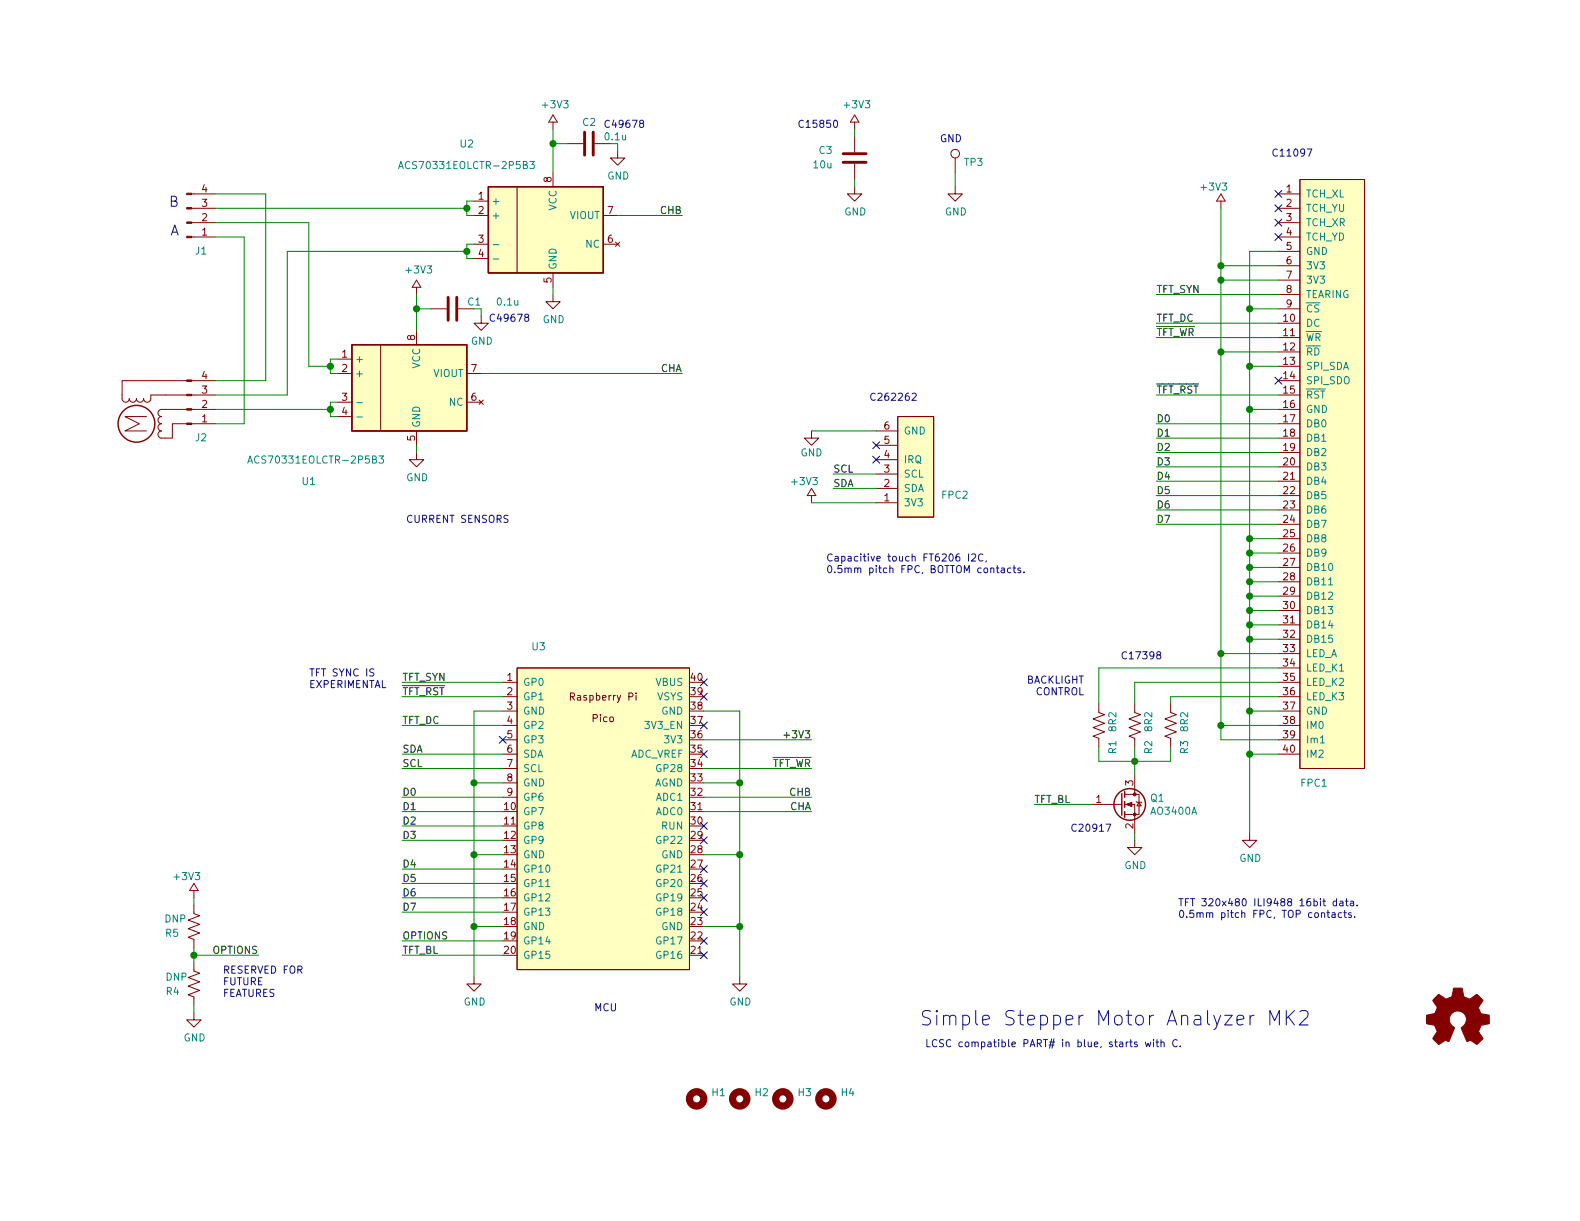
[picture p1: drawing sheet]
EESchema Schematic File Version 4
EELAYER 30 0
EELAYER END
$Descr USLetter 11000 8500
encoding utf-8
Sheet 1 1
Title ""
Date ""
Rev ""
Comp ""
Comment1 ""
Comment2 ""
Comment3 ""
Comment4 ""
$EndDescr
$Comp
L stepper_motor_analyzer:Pico U3
U 1 1
P 4200 5700
F 0 "U3" H 3750 6900 50  0000 C CNN
F 1 "Pico" H 4200 6824 50  0001 C CNN
F 2 "stepper_motor_analyzer:Pico_smd_dedicated" V 4200 5700 50  0001 C CNN
F 3 "" H 4200 5700 50  0001 C CNN
	1    4200 5700
	1    0    0    -1  
$EndComp
$Comp
L power:GND #PWR0101
U 1 1
P 5150 6800
F 0 "#PWR0101" H 5150 6550 50  0001 C CNN
F 1 "GND" H 5155 6627 50  0000 C CNN
F 2 "" H 5150 6800 50  0001 C CNN
F 3 "" H 5150 6800 50  0001 C CNN
	1    5150 6800
	1    0    0    -1  
$EndComp
$Comp
L stepper_motor_analyzer:Connector_Conn_01x04_Male J1
U 1 1
P 1300 1550
F 0 "J1" H 1400 1750 50  0000 C CNN
F 1 "Connector_Conn_01x04_Male" H 1408 1740 50  0001 C CNN
F 2 "stepper_motor_analyzer:connector_4pins_horizontal" H 1300 1550 50  0001 C CNN
F 3 "" H 1300 1550 50  0001 C CNN
	1    1300 1550
	1    0    0    1   
$EndComp
$Comp
L stepper_motor_analyzer:Connector_Conn_01x40_Female FPC1
U 1 1
P 9100 3250
F 0 "FPC1" H 9050 1050 50  0000 L CNN
F 1 "Connector_Conn_01x40_Female" H 8300 700 50  0001 L CNN
F 2 "stepper_motor_analyzer:JUSHUO-AFC07-S40ECC-00_40P_05mm_flipped" H 9100 3250 50  0001 C CNN
F 3 "" H 9100 3250 50  0001 C CNN
F 4 "C11097" H 9100 3250 50  0001 C CNN "LCSC"
	1    9100 3250
	1    0    0    -1  
$EndComp
Wire Wire Line
	4900 4950 5150 4950
Wire Wire Line
	5150 4950 5150 5450
Wire Wire Line
	4900 5950 5150 5950
Connection ~ 5150 5950
Wire Wire Line
	4900 6450 5150 6450
Connection ~ 5150 6450
Wire Wire Line
	5150 6450 5150 6800
Wire Wire Line
	4900 5450 5150 5450
Connection ~ 5150 5450
Wire Wire Line
	5150 5450 5150 5950
$Comp
L power:GND #PWR0103
U 1 1
P 3300 6800
F 0 "#PWR0103" H 3300 6550 50  0001 C CNN
F 1 "GND" H 3305 6627 50  0000 C CNN
F 2 "" H 3300 6800 50  0001 C CNN
F 3 "" H 3300 6800 50  0001 C CNN
	1    3300 6800
	1    0    0    -1  
$EndComp
Wire Wire Line
	3500 4950 3300 4950
Wire Wire Line
	3300 4950 3300 5450
Wire Wire Line
	3500 5450 3300 5450
Connection ~ 3300 5450
Wire Wire Line
	3300 5450 3300 5950
Wire Wire Line
	3500 5950 3300 5950
Connection ~ 3300 5950
Wire Wire Line
	3300 5950 3300 6450
Wire Wire Line
	3500 6450 3300 6450
Connection ~ 3300 6450
Wire Wire Line
	3300 6450 3300 6800
Wire Wire Line
	4900 5550 5650 5550
Wire Wire Line
	4900 5650 5650 5650
Text Label 5650 5550 2    50   ~ 0
CHB
Text Label 5650 5650 2    50   ~ 0
CHA
Wire Wire Line
	3500 4750 2800 4750
Wire Wire Line
	3500 5050 2800 5050
Wire Wire Line
	3500 5250 2800 5250
Wire Wire Line
	3500 5350 2800 5350
Wire Wire Line
	3500 5550 2800 5550
Wire Wire Line
	3500 5650 2800 5650
Wire Wire Line
	3500 5750 2800 5750
Wire Wire Line
	3500 5850 2800 5850
Wire Wire Line
	3500 6050 2800 6050
Wire Wire Line
	3500 6150 2800 6150
Wire Wire Line
	3500 6250 2800 6250
Wire Wire Line
	3500 6350 2800 6350
Wire Wire Line
	3500 6650 2800 6650
NoConn ~ 4900 4750
NoConn ~ 4900 4850
Text Label 2800 5050 0    50   ~ 0
TFT_DC
Text Label 5650 5350 2    50   ~ 0
~TFT_WR
Text Label 2800 5250 0    50   ~ 0
SDA
Text Label 2800 5350 0    50   ~ 0
SCL
Text Label 2800 5550 0    50   ~ 0
D0
Text Label 2800 5650 0    50   ~ 0
D1
Text Label 2800 5750 0    50   ~ 0
D2
Text Label 2800 5850 0    50   ~ 0
D3
Text Label 2800 6050 0    50   ~ 0
D4
Text Label 2800 6150 0    50   ~ 0
D5
Text Label 2800 6250 0    50   ~ 0
D6
Text Label 2800 6650 0    50   ~ 0
TFT_BL
$Comp
L power:GND #PWR0104
U 1 1
P 4300 1050
F 0 "#PWR0104" H 4300 800 50  0001 C CNN
F 1 "GND" H 4305 877 50  0000 C CNN
F 2 "" H 4300 1050 50  0001 C CNN
F 3 "" H 4300 1050 50  0001 C CNN
	1    4300 1050
	1    0    0    -1  
$EndComp
Wire Wire Line
	1500 1450 3250 1450
$Comp
L power:GND #PWR0105
U 1 1
P 3850 2050
F 0 "#PWR0105" H 3850 1800 50  0001 C CNN
F 1 "GND" H 3855 1877 50  0000 C CNN
F 2 "" H 3850 2050 50  0001 C CNN
F 3 "" H 3850 2050 50  0001 C CNN
	1    3850 2050
	1    0    0    -1  
$EndComp
Wire Wire Line
	3850 2000 3850 2050
Text Label 4750 1500 2    50   ~ 0
CHB
Wire Wire Line
	3850 900  3850 1000
Wire Wire Line
	3950 1000 3850 1000
Connection ~ 3850 1000
Wire Wire Line
	3850 1000 3850 1200
Text Label 5650 5150 2    50   ~ 0
+3V3
Wire Wire Line
	4900 5150 5650 5150
Wire Wire Line
	4250 1000 4300 1000
Wire Wire Line
	4300 1000 4300 1050
$Comp
L power:GND #PWR0107
U 1 1
P 5950 1300
F 0 "#PWR0107" H 5950 1050 50  0001 C CNN
F 1 "GND" H 5955 1127 50  0000 C CNN
F 2 "" H 5950 1300 50  0001 C CNN
F 3 "" H 5950 1300 50  0001 C CNN
	1    5950 1300
	1    0    0    -1  
$EndComp
Wire Wire Line
	5950 900  5950 950 
Wire Wire Line
	5950 1250 5950 1300
$Comp
L stepper_motor_analyzer:Connector_Conn_01x04_Male J2
U 1 1
P 1300 2850
F 0 "J2" H 1400 3050 50  0000 C CNN
F 1 "Connector_Conn_01x04_Male" H 1400 3250 50  0001 C CNN
F 2 "stepper_motor_analyzer:connector_4pins_horizontal" H 1300 2850 50  0001 C CNN
F 3 "" H 1300 2850 50  0001 C CNN
	1    1300 2850
	1    0    0    1   
$EndComp
Wire Wire Line
	1500 2850 2300 2850
Wire Wire Line
	2150 1550 2150 2550
Wire Wire Line
	2150 2550 2300 2550
Wire Wire Line
	1500 2750 2000 2750
Wire Wire Line
	2000 2750 2000 1750
Wire Wire Line
	2000 1750 3250 1750
Wire Wire Line
	1500 1650 1700 1650
Wire Wire Line
	1700 1650 1700 2950
Wire Wire Line
	1700 2950 1500 2950
Wire Wire Line
	1500 1350 1850 1350
Wire Wire Line
	1850 1350 1850 2650
Wire Wire Line
	1850 2650 1500 2650
$Comp
L power:GND #PWR0108
U 1 1
P 2900 3150
F 0 "#PWR0108" H 2900 2900 50  0001 C CNN
F 1 "GND" H 2905 2977 50  0000 C CNN
F 2 "" H 2900 3150 50  0001 C CNN
F 3 "" H 2900 3150 50  0001 C CNN
	1    2900 3150
	1    0    0    -1  
$EndComp
Wire Wire Line
	2900 3150 2900 3100
Wire Wire Line
	2900 2300 2900 2150
$Comp
L power:GND #PWR0110
U 1 1
P 3350 2200
F 0 "#PWR0110" H 3350 1950 50  0001 C CNN
F 1 "GND" H 3355 2027 50  0000 C CNN
F 2 "" H 3350 2200 50  0001 C CNN
F 3 "" H 3350 2200 50  0001 C CNN
	1    3350 2200
	1    0    0    -1  
$EndComp
Wire Wire Line
	3000 2150 2900 2150
Connection ~ 2900 2150
Wire Wire Line
	2900 2150 2900 2050
Wire Wire Line
	3300 2150 3350 2150
Wire Wire Line
	3350 2150 3350 2200
Text Notes 1250 1450 2    70   ~ 0
B
Text Notes 1250 1650 2    70   ~ 0
A
Wire Wire Line
	1500 1550 2150 1550
Text Label 4750 2600 2    50   ~ 0
CHA
NoConn ~ 4900 5250
Text Notes 3550 3650 2    50   ~ 0
CURRENT SENSORS
$Comp
L stepper_motor_analyzer:+3V3 #PWR0102
U 1 1
P 3850 900
F 0 "#PWR0102" H 3850 750 50  0001 C CNN
F 1 "+3V3" H 3865 1073 50  0000 C CNN
F 2 "" H 3850 900 50  0001 C CNN
F 3 "" H 3850 900 50  0001 C CNN
	1    3850 900 
	1    0    0    -1  
$EndComp
$Comp
L stepper_motor_analyzer:+3V3 #PWR0106
U 1 1
P 2900 2050
F 0 "#PWR0106" H 2900 1900 50  0001 C CNN
F 1 "+3V3" H 2915 2223 50  0000 C CNN
F 2 "" H 2900 2050 50  0001 C CNN
F 3 "" H 2900 2050 50  0001 C CNN
	1    2900 2050
	1    0    0    -1  
$EndComp
$Comp
L stepper_motor_analyzer:+3V3 #PWR0109
U 1 1
P 5950 900
F 0 "#PWR0109" H 5950 750 50  0001 C CNN
F 1 "+3V3" H 5965 1073 50  0000 C CNN
F 2 "" H 5950 900 50  0001 C CNN
F 3 "" H 5950 900 50  0001 C CNN
	1    5950 900 
	1    0    0    -1  
$EndComp
Wire Wire Line
	8900 2250 8050 2250
Wire Wire Line
	8900 2750 8050 2750
NoConn ~ 8900 1350
NoConn ~ 8900 1450
NoConn ~ 8900 1550
NoConn ~ 8900 1650
$Comp
L stepper_motor_analyzer:+3V3 #PWR0116
U 1 1
P 8500 1450
F 0 "#PWR0116" H 8500 1300 50  0001 C CNN
F 1 "+3V3" H 8450 1600 50  0000 C CNN
F 2 "" H 8500 1450 50  0001 C CNN
F 3 "" H 8500 1450 50  0001 C CNN
	1    8500 1450
	1    0    0    -1  
$EndComp
Wire Wire Line
	8900 2150 8700 2150
Wire Wire Line
	8700 2150 8700 1750
Wire Wire Line
	8700 1750 8900 1750
Text Label 8050 2250 0    50   ~ 0
TFT_DC
Wire Wire Line
	8900 2350 8050 2350
Text Label 8050 2350 0    50   ~ 0
~TFT_WR
Wire Wire Line
	8500 2450 8900 2450
Wire Wire Line
	8500 1450 8500 1850
NoConn ~ 8900 2650
Text Label 8050 2750 0    50   ~ 0
~TFT_RST
Wire Wire Line
	8900 2850 8700 2850
$Comp
L power:GND #PWR0117
U 1 1
P 8700 5800
F 0 "#PWR0117" H 8700 5550 50  0001 C CNN
F 1 "GND" H 8705 5627 50  0000 C CNN
F 2 "" H 8700 5800 50  0001 C CNN
F 3 "" H 8700 5800 50  0001 C CNN
	1    8700 5800
	1    0    0    -1  
$EndComp
Connection ~ 8700 2150
Connection ~ 8700 2850
Connection ~ 8500 2450
Wire Wire Line
	8900 4950 8700 4950
Connection ~ 8700 4950
Wire Wire Line
	8900 5150 8500 5150
Wire Wire Line
	8500 1850 8900 1850
Connection ~ 8500 1850
Wire Wire Line
	8500 1850 8500 1950
Wire Wire Line
	8500 1950 8900 1950
Connection ~ 8500 1950
Wire Wire Line
	8500 1950 8500 2450
Wire Wire Line
	8900 5250 8700 5250
Connection ~ 8700 5250
Wire Wire Line
	8700 5250 8700 5800
Wire Wire Line
	8500 2450 8500 4550
$Comp
L power:GND #PWR0120
U 1 1
P 7900 5850
F 0 "#PWR0120" H 7900 5600 50  0001 C CNN
F 1 "GND" H 7905 5677 50  0000 C CNN
F 2 "" H 7900 5850 50  0001 C CNN
F 3 "" H 7900 5850 50  0001 C CNN
	1    7900 5850
	1    0    0    -1  
$EndComp
Wire Wire Line
	8150 4850 8150 4900
Wire Wire Line
	8150 4850 8900 4850
Wire Wire Line
	7900 4750 7900 4900
Wire Wire Line
	7900 4750 8900 4750
Wire Wire Line
	7650 4650 7650 4900
Wire Wire Line
	7650 4650 8900 4650
Wire Wire Line
	7900 5200 7900 5300
Text Label 2800 6350 0    50   ~ 0
D7
Wire Wire Line
	8700 2850 8700 3750
Wire Wire Line
	8900 2950 8050 2950
Wire Wire Line
	8900 3050 8050 3050
Wire Wire Line
	8900 3150 8050 3150
Wire Wire Line
	8900 3250 8050 3250
Wire Wire Line
	8900 3350 8050 3350
Wire Wire Line
	8900 3450 8050 3450
Wire Wire Line
	8050 3550 8900 3550
Wire Wire Line
	8900 3650 8050 3650
Text Label 8050 2950 0    50   ~ 0
D0
Text Label 8050 3050 0    50   ~ 0
D1
Text Label 8050 3150 0    50   ~ 0
D2
Text Label 8050 3250 0    50   ~ 0
D3
Text Label 8050 3350 0    50   ~ 0
D4
Text Label 8050 3450 0    50   ~ 0
D5
Text Label 8050 3550 0    50   ~ 0
D6
Text Label 8050 3650 0    50   ~ 0
D7
NoConn ~ 4900 5050
$Comp
L stepper_motor_analyzer:Conn_01x06_Female FPC2
U 1 1
P 6300 3300
F 0 "FPC2" H 6550 3450 50  0000 L CNN
F 1 "FPC connector, 6 pins, 0.5mm, BOTTOM contacts" H 5750 2850 50  0001 L CNN
F 2 "stepper_motor_analyzer:JUSHUO-AFC01-S06FCC-00_6p_05mm" H 6300 3300 50  0001 C CNN
F 3 "~" H 6300 3300 50  0001 C CNN
F 4 "C262262" H 6300 3300 50  0001 C CNN "LCSC"
	1    6300 3300
	1    0    0    1   
$EndComp
$Comp
L power:GND #PWR0123
U 1 1
P 5650 3000
F 0 "#PWR0123" H 5650 2750 50  0001 C CNN
F 1 "GND" H 5650 2850 50  0000 C CNN
F 2 "" H 5650 3000 50  0001 C CNN
F 3 "" H 5650 3000 50  0001 C CNN
	1    5650 3000
	1    0    0    -1  
$EndComp
$Comp
L stepper_motor_analyzer:+3V3 #PWR0124
U 1 1
P 5650 3500
F 0 "#PWR0124" H 5650 3350 50  0001 C CNN
F 1 "+3V3" H 5600 3650 50  0000 C CNN
F 2 "" H 5650 3500 50  0001 C CNN
F 3 "" H 5650 3500 50  0001 C CNN
	1    5650 3500
	1    0    0    -1  
$EndComp
$Comp
L stepper_motor_analyzer:ACS70331_soic8 U2
U 1 1
P 3900 1600
F 0 "U2" H 3250 2200 50  0000 C CNN
F 1 "ACS70331EOLCTR-2P5B3" H 3250 2050 50  0000 C CNN
F 2 "stepper_motor_analyzer:SOIC-8_3.9x4.9mm_P1.27mm" H 4300 1550 50  0001 L CIN
F 3 "" H 3900 1600 50  0001 C CNN
	1    3900 1600
	1    0    0    -1  
$EndComp
Wire Wire Line
	3300 1400 3250 1400
Wire Wire Line
	3250 1400 3250 1450
Wire Wire Line
	3250 1500 3300 1500
Connection ~ 3250 1450
Wire Wire Line
	3250 1450 3250 1500
Wire Wire Line
	3300 1700 3250 1700
Wire Wire Line
	3250 1700 3250 1750
Wire Wire Line
	3250 1800 3300 1800
Connection ~ 3250 1750
Wire Wire Line
	3250 1750 3250 1800
Wire Wire Line
	2350 2500 2300 2500
Wire Wire Line
	2300 2500 2300 2550
Wire Wire Line
	2300 2600 2350 2600
Connection ~ 2300 2550
Wire Wire Line
	2300 2550 2300 2600
Wire Wire Line
	2350 2800 2300 2800
Wire Wire Line
	2300 2800 2300 2850
Wire Wire Line
	2300 2900 2350 2900
Connection ~ 2300 2850
Wire Wire Line
	2300 2850 2300 2900
$Comp
L stepper_motor_analyzer:ACS70331_soic8 U1
U 1 1
P 2950 2700
F 0 "U1" H 2150 2050 50  0000 C CNN
F 1 "ACS70331EOLCTR-2P5B3" H 2200 2200 50  0000 C CNN
F 2 "stepper_motor_analyzer:SOIC-8_3.9x4.9mm_P1.27mm" H 3350 2650 50  0001 L CIN
F 3 "" H 2950 2700 50  0001 C CNN
	1    2950 2700
	1    0    0    -1  
$EndComp
$Comp
L Device:C C1
U 1 1
P 3150 2150
F 0 "C1" V 3100 2250 50  0000 L CNN
F 1 "0.1u" V 3100 2450 50  0000 L CNN
F 2 "stepper_motor_analyzer:C_0805_2012Metric_Pad1.15x1.40mm_HandSolder" H 3188 2000 50  0001 C CNN
F 3 "~" H 3150 2150 50  0001 C CNN
F 4 "C49678 " V 3150 2150 50  0001 C CNN "LCSC"
	1    3150 2150
	0    1    1    0   
$EndComp
$Comp
L Device:C C2
U 1 1
P 4100 1000
F 0 "C2" V 3950 950 50  0000 L CNN
F 1 "0.1u" V 4050 1100 50  0000 L CNN
F 2 "stepper_motor_analyzer:C_0805_2012Metric_Pad1.15x1.40mm_HandSolder" H 4138 850 50  0001 C CNN
F 3 "~" H 4100 1000 50  0001 C CNN
F 4 "C49678 " V 4100 1000 50  0001 C CNN "LCSC"
	1    4100 1000
	0    1    1    0   
$EndComp
$Comp
L Device:R_US R3
U 1 1
P 8150 5050
F 0 "R3" V 8050 5150 50  0000 L CNN
F 1 "8R2" V 8050 4950 50  0000 L CNN
F 2 "stepper_motor_analyzer:R_0805_2012Metric_Pad1.15x1.40mm_HandSolder" V 8190 5040 50  0001 C CNN
F 3 "~" H 8150 5050 50  0001 C CNN
F 4 "C25330" V 8150 5050 50  0001 C CNN "LCSC"
	1    8150 5050
	-1   0    0    1   
$EndComp
$Comp
L Device:R_US R2
U 1 1
P 7900 5050
F 0 "R2" V 7800 5150 50  0000 L CNN
F 1 "8R2" V 7800 4950 50  0000 L CNN
F 2 "stepper_motor_analyzer:R_0805_2012Metric_Pad1.15x1.40mm_HandSolder" V 7940 5040 50  0001 C CNN
F 3 "~" H 7900 5050 50  0001 C CNN
F 4 "C25330" V 7900 5050 50  0001 C CNN "LCSC"
	1    7900 5050
	-1   0    0    1   
$EndComp
$Comp
L Device:R_US R1
U 1 1
P 7650 5050
F 0 "R1" V 7550 5150 50  0000 L CNN
F 1 "8R2" V 7550 4950 50  0000 L CNN
F 2 "stepper_motor_analyzer:R_0805_2012Metric_Pad1.15x1.40mm_HandSolder" V 7690 5040 50  0001 C CNN
F 3 "~" H 7650 5050 50  0001 C CNN
F 4 "C25330" V 7650 5050 50  0001 C CNN "LCSC"
	1    7650 5050
	-1   0    0    1   
$EndComp
Wire Wire Line
	8700 2150 8700 2550
Wire Wire Line
	8900 2550 8700 2550
Connection ~ 8700 2550
Wire Wire Line
	8700 2550 8700 2850
Wire Wire Line
	6100 3400 5800 3400
Wire Wire Line
	6100 3300 5800 3300
Text Label 5800 3400 0    50   ~ 0
SDA
Text Label 5800 3300 0    50   ~ 0
SCL
NoConn ~ 6100 3100
NoConn ~ 6100 3200
Wire Wire Line
	5650 3500 6100 3500
Wire Wire Line
	5650 3000 6100 3000
$Comp
L Graphic:Logo_Open_Hardware_Small LOGO1
U 1 1
P 10150 7100
F 0 "LOGO1" H 10150 7375 50  0001 C CNN
F 1 "Logo_Open_Hardware_Small" H 10150 6875 50  0001 C CNN
F 2 "Symbol:OSHW-Logo2_9.8x8mm_SilkScreen" H 10150 7100 50  0001 C CNN
F 3 "~" H 10150 7100 50  0001 C CNN
	1    10150 7100
	1    0    0    -1  
$EndComp
Text Notes 6400 7150 0    100  ~ 0
Simple Stepper Motor Analyzer MK2
Text Notes 7550 4850 2    50   ~ 0
BACKLIGHT\nCONTROL
Text Notes 8200 6400 0    50   ~ 0
TFT 320x480 ILI9488 16bit data.\n0.5mm pitch FPC, TOP contacts.
Text Notes 5750 4000 0    50   ~ 0
Capacitive touch FT6206 I2C,\n0.5mm pitch FPC, BOTTOM contacts.
Text Notes 4300 7050 2    50   ~ 0
MCU
$Comp
L stepper_motor_analyzer:TestPoint TP3
U 1 1
P 6650 1200
F 0 "TP3" H 6708 1272 50  0000 L CNN
F 1 "TestPoint" H 6708 1227 50  0001 L CNN
F 2 "stepper_motor_analyzer:testpoint_double_side" H 6850 1200 50  0001 C CNN
F 3 "" H 6850 1200 50  0001 C CNN
	1    6650 1200
	1    0    0    -1  
$EndComp
$Comp
L power:GND #PWR03
U 1 1
P 6650 1300
F 0 "#PWR03" H 6650 1050 50  0001 C CNN
F 1 "GND" H 6655 1127 50  0000 C CNN
F 2 "" H 6650 1300 50  0001 C CNN
F 3 "" H 6650 1300 50  0001 C CNN
	1    6650 1300
	1    0    0    -1  
$EndComp
Wire Wire Line
	6650 1200 6650 1300
Text Notes 6700 1000 2    50   ~ 0
GND
$Comp
L stepper_motor_analyzer:Motor M1
U 1 1
P 1050 2950
F 0 "M1" H 1100 3350 50  0001 L CNN
F 1 "Motor" H 950 3300 50  0001 L TNN
F 2 "stepper_motor_analyzer:null_footprint" H 1060 3040 50  0001 C CNN
F 3 "" H 1060 3040 50  0001 C CNN
	1    1050 2950
	0    -1   -1   0   
$EndComp
Text Notes 8850 1100 0    50   ~ 0
C11097
Text Notes 6050 2800 0    50   ~ 0
C262262
Text Notes 6400 7300 0    50   ~ 0
 LCSC compatible PART# in blue, starts with C.
Text Notes 4200 900  0    50   ~ 0
C49678 
Text Notes 3400 2250 0    50   ~ 0
C49678 
Wire Wire Line
	8900 3750 8700 3750
Connection ~ 8700 3750
Wire Wire Line
	8700 3750 8700 3850
Wire Wire Line
	8900 3850 8700 3850
Connection ~ 8700 3850
Wire Wire Line
	8700 3850 8700 3950
Wire Wire Line
	8900 3950 8700 3950
Connection ~ 8700 3950
Wire Wire Line
	8700 3950 8700 4050
Wire Wire Line
	8900 4050 8700 4050
Connection ~ 8700 4050
Wire Wire Line
	8700 4050 8700 4150
Wire Wire Line
	8900 4150 8700 4150
Connection ~ 8700 4150
Wire Wire Line
	8700 4150 8700 4250
Wire Wire Line
	8900 4250 8700 4250
Connection ~ 8700 4250
Wire Wire Line
	8700 4250 8700 4350
Wire Wire Line
	8900 4350 8700 4350
Connection ~ 8700 4350
Wire Wire Line
	8700 4350 8700 4450
Wire Wire Line
	8900 4450 8700 4450
Connection ~ 8700 4450
Wire Wire Line
	8700 4450 8700 4950
NoConn ~ 4900 6050
NoConn ~ 4900 6150
NoConn ~ 4900 6250
NoConn ~ 4900 6550
NoConn ~ 4900 6650
NoConn ~ 3500 5150
NoConn ~ 4900 5750
$Comp
L Transistor_FET:AO3400A Q1
U 1 1
P 7800 5600
F 0 "Q1" H 8005 5646 50  0000 L CNN
F 1 "AO3400A " H 8005 5555 50  0000 L CNN
F 2 "Package_TO_SOT_SMD:SOT-23" H 8000 5525 50  0001 L CIN
F 3 "http://www.aosmd.com/pdfs/datasheet/AO3401A.pdf" H 7800 5600 50  0001 L CNN
F 4 "C20917 " H 7800 5600 50  0001 C CNN "LCSC"
	1    7800 5600
	1    0    0    -1  
$EndComp
Wire Wire Line
	8900 4550 8500 4550
Connection ~ 8500 4550
Wire Wire Line
	8500 4550 8500 5050
Wire Wire Line
	8150 5200 8150 5300
Wire Wire Line
	8150 5300 7900 5300
Connection ~ 7900 5300
Wire Wire Line
	7900 5300 7900 5400
Wire Wire Line
	7900 5300 7650 5300
Wire Wire Line
	7650 5300 7650 5200
Wire Wire Line
	7900 5800 7900 5850
Wire Wire Line
	7600 5600 7200 5600
Text Label 7200 5600 0    50   ~ 0
TFT_BL
Wire Wire Line
	8700 4950 8700 5250
Wire Wire Line
	8900 5050 8500 5050
Connection ~ 8500 5050
Wire Wire Line
	8500 5050 8500 5150
Wire Wire Line
	4900 5350 5650 5350
Text Label 2800 4750 0    50   ~ 0
TFT_SYN
Wire Wire Line
	8900 2050 8050 2050
Text Label 8050 2050 0    50   ~ 0
TFT_SYN
Text Notes 2150 4800 0    50   ~ 0
TFT SYNC IS\nEXPERIMENTAL
Text Notes 7800 4600 0    50   ~ 0
C17398
Wire Wire Line
	3500 6550 2800 6550
Text Label 2800 6550 0    50   ~ 0
OPTIONS
Text Notes 1550 6950 0    50   ~ 0
RESERVED FOR\nFUTURE\nFEATURES
Text Notes 7450 5800 0    50   ~ 0
C20917
Wire Wire Line
	4300 1500 4750 1500
Wire Wire Line
	3350 2600 4750 2600
$Comp
L Mechanical:MountingHole H4
U 1 1
P 5750 7650
F 0 "H4" H 5850 7696 50  0000 L CNN
F 1 "MountingHole" H 5850 7605 50  0001 L CNN
F 2 "MountingHole:MountingHole_2.5mm_Pad_Via" H 5750 7650 50  0001 C CNN
F 3 "~" H 5750 7650 50  0001 C CNN
	1    5750 7650
	1    0    0    -1  
$EndComp
$Comp
L Mechanical:MountingHole H3
U 1 1
P 5450 7650
F 0 "H3" H 5550 7696 50  0000 L CNN
F 1 "MountingHole" H 5550 7605 50  0001 L CNN
F 2 "MountingHole:MountingHole_2.5mm_Pad_Via" H 5450 7650 50  0001 C CNN
F 3 "~" H 5450 7650 50  0001 C CNN
	1    5450 7650
	1    0    0    -1  
$EndComp
$Comp
L Mechanical:MountingHole H2
U 1 1
P 5150 7650
F 0 "H2" H 5250 7696 50  0000 L CNN
F 1 "MountingHole" H 5250 7605 50  0001 L CNN
F 2 "MountingHole:MountingHole_2.5mm_Pad_Via" H 5150 7650 50  0001 C CNN
F 3 "~" H 5150 7650 50  0001 C CNN
	1    5150 7650
	1    0    0    -1  
$EndComp
$Comp
L Mechanical:MountingHole H1
U 1 1
P 4850 7650
F 0 "H1" H 4950 7696 50  0000 L CNN
F 1 "MountingHole" H 4950 7605 50  0001 L CNN
F 2 "MountingHole:MountingHole_2.5mm_Pad_Via" H 4850 7650 50  0001 C CNN
F 3 "~" H 4850 7650 50  0001 C CNN
	1    4850 7650
	1    0    0    -1  
$EndComp
Wire Wire Line
	3500 4850 2800 4850
Text Label 2800 4850 0    50   ~ 0
~TFT_RST
NoConn ~ 4900 5850
$Comp
L Device:C C3
U 1 1
P 5950 1100
F 0 "C3" H 6100 1050 50  0000 L CNN
F 1 "10u" H 6100 1150 50  0000 L CNN
F 2 "stepper_motor_analyzer:C_0805_2012Metric_Pad1.15x1.40mm_HandSolder" H 5988 950 50  0001 C CNN
F 3 "~" H 5950 1100 50  0001 C CNN
F 4 "C15850 " V 5950 1100 50  0001 C CNN "LCSC"
	1    5950 1100
	-1   0    0    1   
$EndComp
Text Notes 5550 900  0    50   ~ 0
C15850 
$Comp
L Device:R_US R4
U 1 1
P 1350 6850
F 0 "R4" H 1150 6800 50  0000 L CNN
F 1 "DNP" H 1150 6900 50  0000 L CNN
F 2 "stepper_motor_analyzer:R_0805_2012Metric_Pad1.15x1.40mm_HandSolder_no_3d" V 1390 6840 50  0001 C CNN
F 3 "~" H 1350 6850 50  0001 C CNN
F 4 "" V 1350 6850 50  0001 C CNN "LCSC"
	1    1350 6850
	1    0    0    -1  
$EndComp
$Comp
L Device:R_US R5
U 1 1
P 1350 6450
F 0 "R5" H 1450 6500 50  0000 L CNN
F 1 "DNP" H 1400 6400 50  0000 L CNN
F 2 "stepper_motor_analyzer:R_0805_2012Metric_Pad1.15x1.40mm_HandSolder_no_3d" V 1390 6440 50  0001 C CNN
F 3 "~" H 1350 6450 50  0001 C CNN
F 4 "" V 1350 6450 50  0001 C CNN "LCSC"
	1    1350 6450
	-1   0    0    1   
$EndComp
$Comp
L power:GND #PWR02
U 1 1
P 1350 7050
F 0 "#PWR02" H 1350 6800 50  0001 C CNN
F 1 "GND" H 1355 6877 50  0000 C CNN
F 2 "" H 1350 7050 50  0001 C CNN
F 3 "" H 1350 7050 50  0001 C CNN
	1    1350 7050
	1    0    0    -1  
$EndComp
$Comp
L stepper_motor_analyzer:+3V3 #PWR01
U 1 1
P 1350 6250
F 0 "#PWR01" H 1350 6100 50  0001 C CNN
F 1 "+3V3" H 1300 6400 50  0000 C CNN
F 2 "" H 1350 6250 50  0001 C CNN
F 3 "" H 1350 6250 50  0001 C CNN
	1    1350 6250
	1    0    0    -1  
$EndComp
Wire Wire Line
	1350 6250 1350 6300
Wire Wire Line
	1350 6600 1350 6650
Wire Wire Line
	1350 7000 1350 7050
Wire Wire Line
	1350 6650 1800 6650
Connection ~ 1350 6650
Wire Wire Line
	1350 6650 1350 6700
Text Label 1800 6650 2    50   ~ 0
OPTIONS
Wire Wire Line
	5150 5950 5150 6450
NoConn ~ 4900 6350
$EndSCHEMATC
